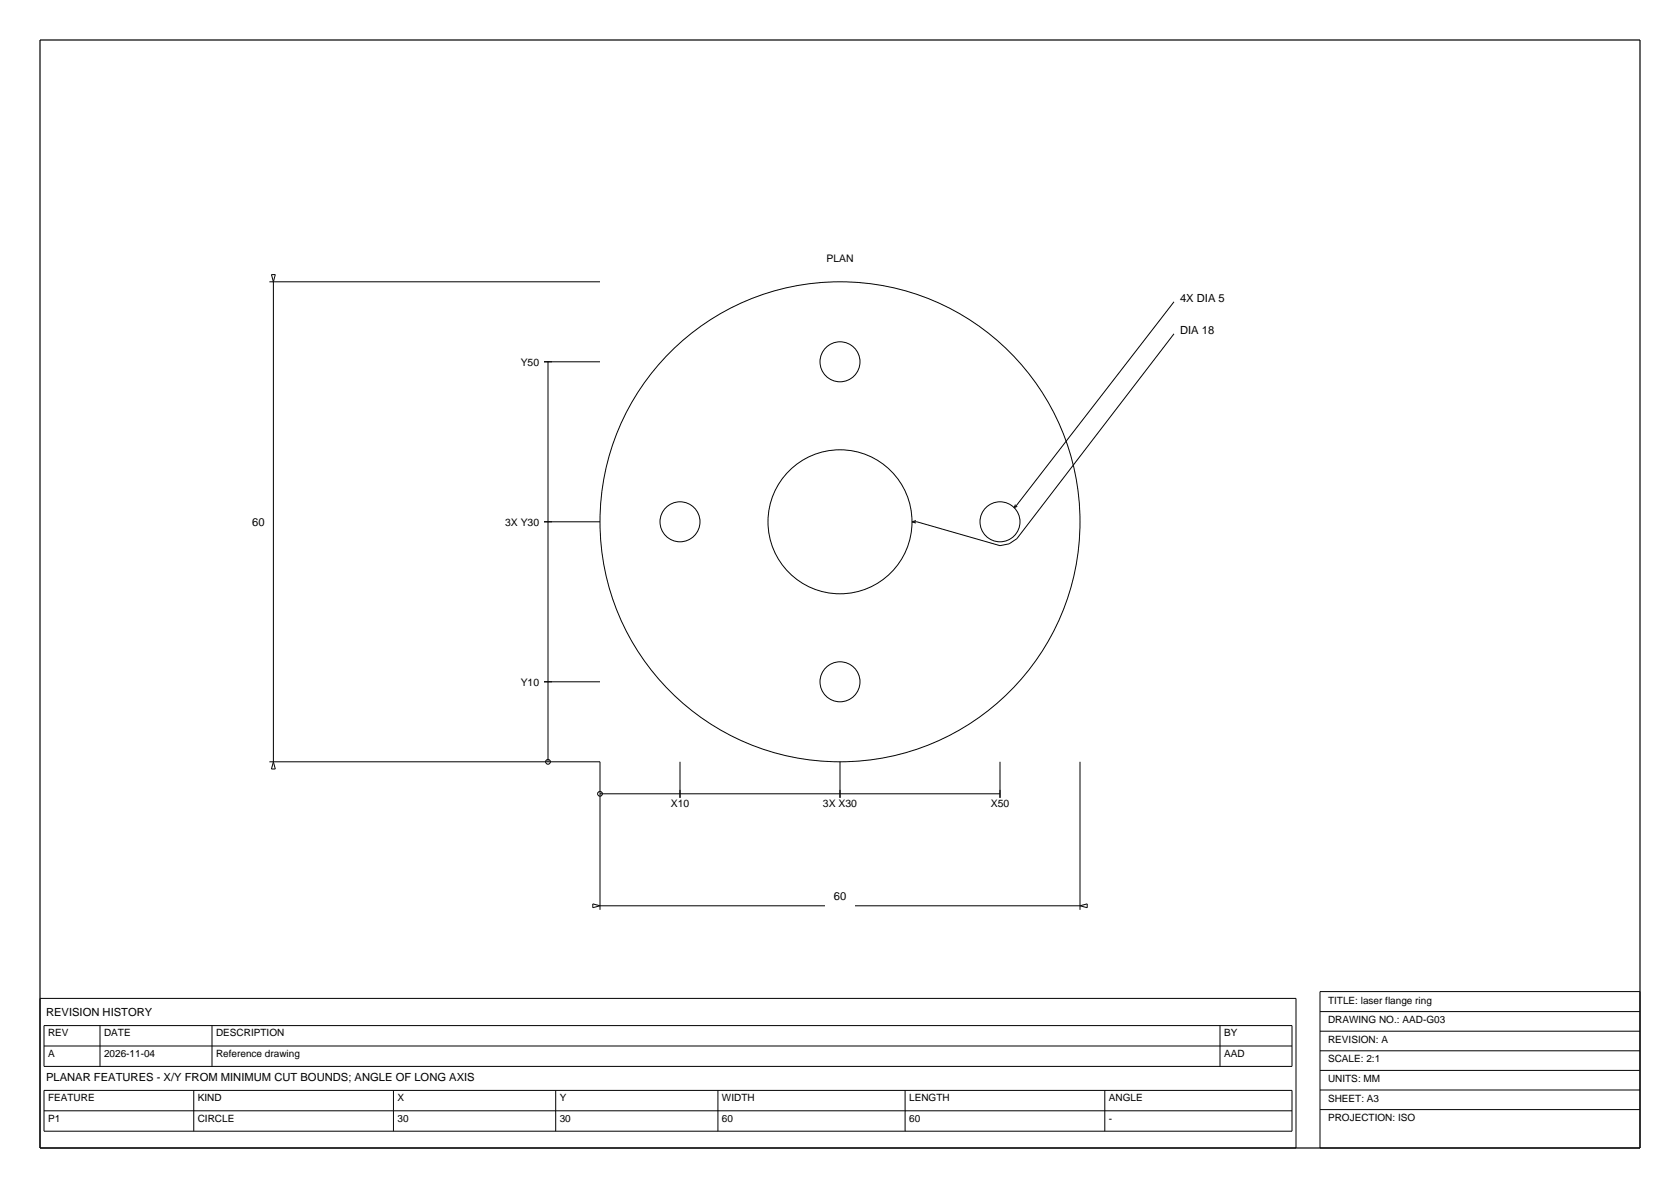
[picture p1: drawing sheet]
<svg xmlns="http://www.w3.org/2000/svg" width="420mm" height="297mm" viewBox="0 0 420 297" stroke-linecap="round" stroke-linejoin="round" font-family="sans-serif">
<path d="M10 10h400v277h-400z" fill="none" stroke="#000" stroke-width=".3"/>
<g fill="none" stroke="#000" stroke-width=".25">
<path d="M67.3 70.4h82.7M67.9 68.6h.9l-.5 1.8zM68.3 70.4v120M293.5 75.4l-40 51.5M136 90.4h14M137 90.4v100M293.5 83.4l-39.3 51.3-1.9 1.3-2.3 .4-20.8-6h-1.2M136 130.4h14M228 130.4l1 .4M229 130.1l-1 .3M253.9 126.1l-.4 .8M254.3 126.6l-.8 .3"/>
<path d="M136 170.4h14M67.3 190.4h82.7v37M68.3 190.4l.5 1.8h-.9zM150 198.4h100M170 190.4v9M210 190.4v9M250 190.4v9M270 190.4v37M148.2 226l1.8 .4-1.8 .5zM150 226.4h56.2M213.8 226.4h56.2M270 226.4l1.8-.4v.9z"/>
<path d="M10 249.6h314v37.4h-314zM11 256.4h312v10.2h-312zM25 256.4v10.2M53 256.4v10.2M305 256.4v10.2M330 247.9h80v39.1h-80zM330 252.9h80M330 257.8h80M11 261.5h312M11 272.6h312v10.2h-312zM11 277.7h312M48.4 272.6v10.2"/>
<path d="M98.4 272.6v10.2M138.9 272.6v10.2M179.5 272.6v10.2M226.3 272.6v10.2M276.2 272.6v10.2M330 262.7h80M330 267.6h80M330 272.5h80M330 277.4h80"/>
<circle cx="210" cy="90.4" r="5"/>
<circle cx="170" cy="130.4" r="5"/>
<circle cx="210" cy="130.4" r="60"/>
<circle cx="210" cy="130.4" r="18"/>
<circle cx="250" cy="130.4" r="5"/>
<circle cx="210" cy="170.4" r="5"/>
<circle cx="137" cy="190.4" r=".6"/>
<circle cx="150" cy="198.4" r=".6"/>
</g>
<g font-size="2.8">
<text x="295" y="75.4">4X DIA 5</text>
<text x="295" y="83.4">DIA 18</text>
<text x="63" y="131.4">60</text>
<text x="208.4" y="225">60</text>
<text x="11.5" y="254.1">REVISION HISTORY</text>
<text x="11.5" y="270.3">PLANAR FEATURES - X/Y FROM MINIMUM CUT BOUNDS; ANGLE OF LONG AXIS</text>
</g>
<g font-size="2.6">
<text x="206.6" y="65.4">PLAN</text>
<text x="130.2" y="91.4">Y50</text>
<text x="126.3" y="131.4">3X Y30</text>
<text x="130.2" y="171.4">Y10</text>
<text x="167.7" y="201.6">X10</text>
<text x="205.7" y="201.6">3X X30</text>
<text x="247.7" y="201.6">X50</text>
</g>
<g font-size="2.5">
<text x="332" y="250.9">TITLE: laser flange ring</text>
<text x="332" y="255.8">DRAWING NO.: AAD-G03</text>
<text x="12" y="259.1">REV</text>
<text x="26" y="259.1">DATE</text>
<text x="54" y="259.1">DESCRIPTION</text>
<text x="306" y="259.1">BY</text>
<text x="332" y="260.7">REVISION: A</text>
<text x="12" y="264.2">A</text>
<text x="26" y="264.2">2026-11-04</text>
<text x="54" y="264.2">Reference drawing</text>
<text x="306" y="264.2">AAD</text>
<text x="332" y="265.6">SCALE: 2:1</text>
<text x="12" y="275.3">FEATURE</text>
<text x="49.4" y="275.3">KIND</text>
<text x="99.4" y="275.3">X</text>
<text x="139.9" y="275.3">Y</text>
<text x="180.5" y="275.3">WIDTH</text>
<text x="227.3" y="275.3">LENGTH</text>
<text x="277.2" y="275.3">ANGLE</text>
<text x="332" y="270.5">UNITS: MM</text>
<text x="332" y="275.4">SHEET: A3</text>
<text x="12" y="280.4">P1</text>
<text x="49.4" y="280.4">CIRCLE</text>
<text x="99.4" y="280.4">30</text>
<text x="139.9" y="280.4">30</text>
<text x="180.5" y="280.4">60</text>
<text x="227.3" y="280.4">60</text>
<text x="277.2" y="280.4">-</text>
<text x="332" y="280.3">PROJECTION: ISO</text>
</g>
</svg>
